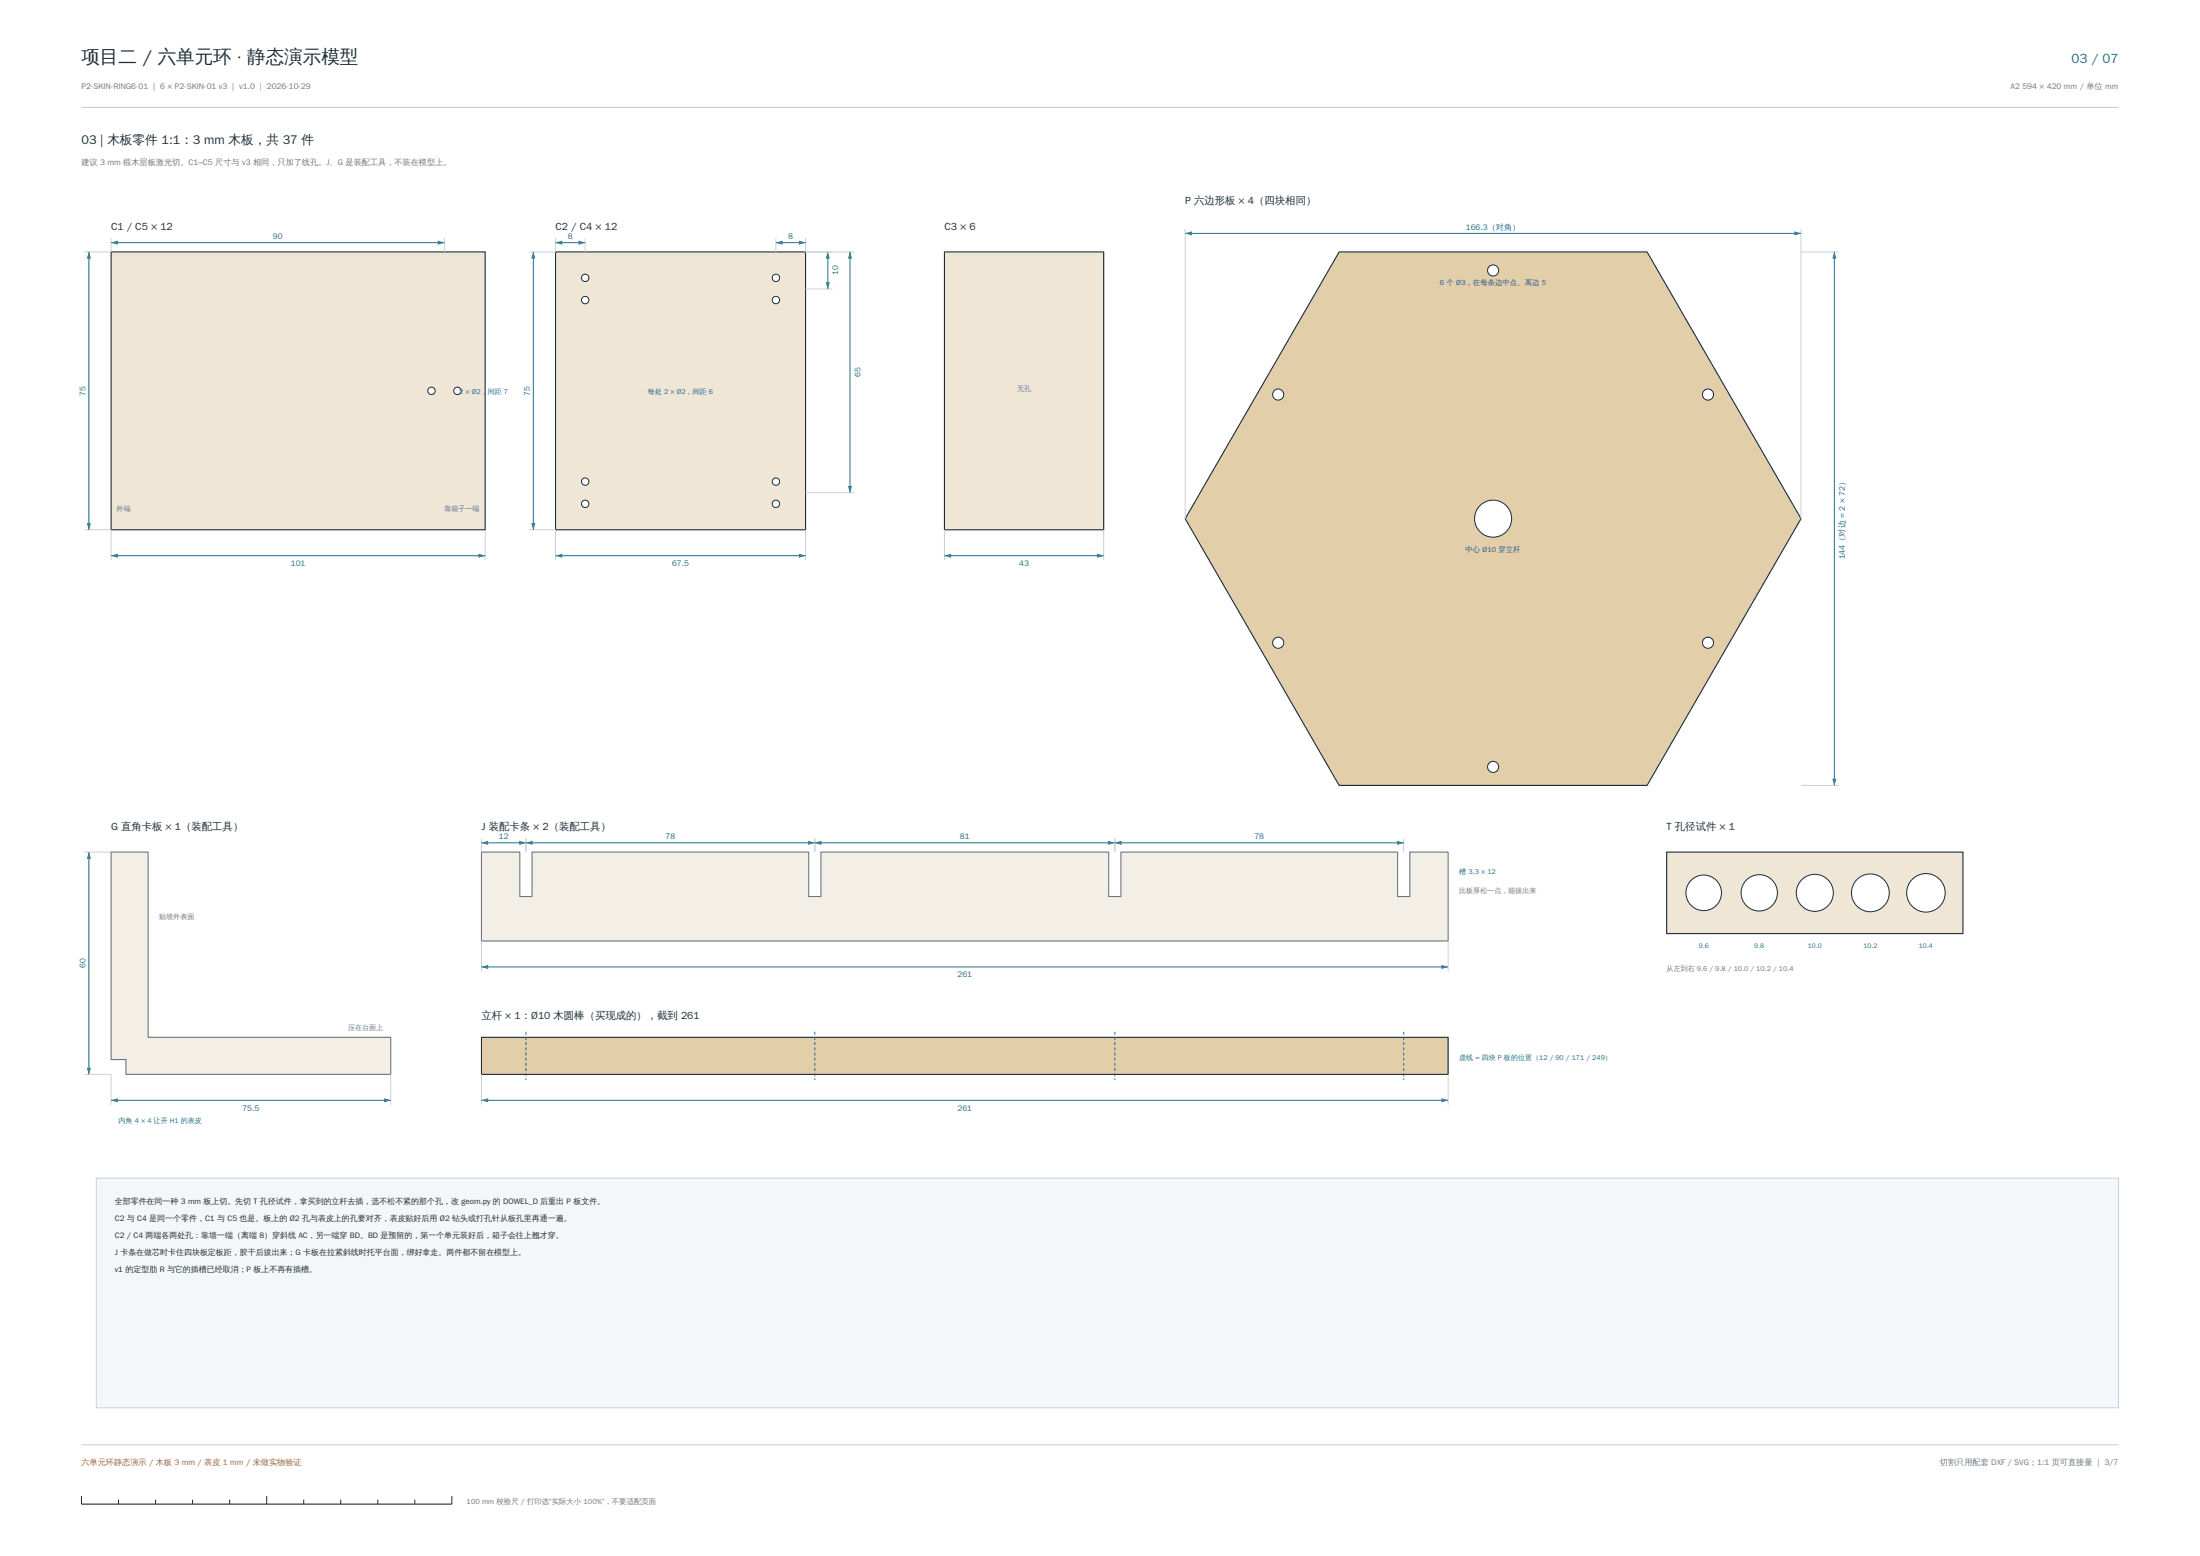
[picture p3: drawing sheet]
<svg xmlns="http://www.w3.org/2000/svg" width="594mm" height="420mm" viewBox="0 0 594 420" stroke-linecap="round" stroke-linejoin="round" font-family="sans-serif">
<path d="M22 29h550M22 390h550" fill="none" stroke="#c9d1d6" stroke-width=".3"/>
<path d="M22 406h100" fill="none" stroke="#1d2b36" stroke-width=".3"/>
<path d="M22 403.8v2.2M32 404.8v1.2M42 404.8v1.2M52 404.8v1.2M62 404.8v1.2M72 403.8v2.2M82 404.8v1.2M92 404.8v1.2M102 404.8v1.2M112 404.8v1.2M122 403.8v2.2" fill="none" stroke="#1d2b36" stroke-width=".27"/>
<path d="M30 68h101v75h-101z" fill-rule="evenodd" fill="#efe6d6" stroke="#1d2b36" stroke-width=".3"/>
<g fill="#fff" stroke="#1d2b36" stroke-width=".27">
<circle cx="116.5" cy="105.5" r="1"/>
<circle cx="123.5" cy="105.5" r="1"/>
</g>
<path d="M30 143v8.2M131 143v8.2" fill="none" stroke="#c9d1d6" stroke-width=".27"/>
<path d="M30 150h101" fill="none" stroke="#1f6f8b" stroke-width=".27"/>
<g fill="#1f6f8b">
<path d="M30 150l1.8-.6v1.1z"/>
<path d="M129.2 149.4l1.8 .6-1.8 .5z"/>
</g>
<path d="M22.8 68h7.2M22.8 143h7.2" fill="none" stroke="#c9d1d6" stroke-width=".27"/>
<path d="M24 68v75" fill="none" stroke="#1f6f8b" stroke-width=".27"/>
<g fill="#1f6f8b">
<path d="M24 68l.6 1.8h-1.1z"/>
<path d="M23.5 141.2h1.1l-.6 1.8z"/>
</g>
<path d="M30 64.3v3.7M120 64.3v3.7" fill="none" stroke="#c9d1d6" stroke-width=".27"/>
<path d="M30 65.5h90" fill="none" stroke="#1f6f8b" stroke-width=".27"/>
<g fill="#1f6f8b">
<path d="M30 65.5l1.8-.6v1.1z"/>
<path d="M118.2 64.9l1.8 .6-1.8 .5z"/>
</g>
<path d="M150 68h67.5v75h-67.5z" fill-rule="evenodd" fill="#efe6d6" stroke="#1d2b36" stroke-width=".3"/>
<g fill="#fff" stroke="#1d2b36" stroke-width=".27">
<circle cx="158" cy="75" r="1"/>
<circle cx="158" cy="81" r="1"/>
<circle cx="158" cy="130" r="1"/>
<circle cx="158" cy="136" r="1"/>
<circle cx="209.5" cy="75" r="1"/>
<circle cx="209.5" cy="81" r="1"/>
<circle cx="209.5" cy="130" r="1"/>
<circle cx="209.5" cy="136" r="1"/>
</g>
<path d="M150 143v8.2M217.5 143v8.2" fill="none" stroke="#c9d1d6" stroke-width=".27"/>
<path d="M150 150h67.5" fill="none" stroke="#1f6f8b" stroke-width=".27"/>
<g fill="#1f6f8b">
<path d="M150 150l1.8-.6v1.1z"/>
<path d="M215.7 149.4l1.8 .6-1.8 .5z"/>
</g>
<path d="M142.8 68h7.2M142.8 143h7.2" fill="none" stroke="#c9d1d6" stroke-width=".27"/>
<path d="M144 68v75" fill="none" stroke="#1f6f8b" stroke-width=".27"/>
<g fill="#1f6f8b">
<path d="M144 68l.6 1.8h-1.1z"/>
<path d="M143.5 141.2h1.1l-.6 1.8z"/>
</g>
<path d="M150 64.3v3.7M158 64.3v3.7" fill="none" stroke="#c9d1d6" stroke-width=".27"/>
<path d="M150 65.5h8" fill="none" stroke="#1f6f8b" stroke-width=".27"/>
<g fill="#1f6f8b">
<path d="M150 65.5l1.8-.6v1.1z"/>
<path d="M156.2 64.9l1.8 .6-1.8 .5z"/>
</g>
<path d="M209.5 64.3v3.7M217.5 64.3v3.7" fill="none" stroke="#c9d1d6" stroke-width=".27"/>
<path d="M209.5 65.5h8" fill="none" stroke="#1f6f8b" stroke-width=".27"/>
<g fill="#1f6f8b">
<path d="M209.5 65.5l1.8-.6v1.1z"/>
<path d="M215.7 64.9l1.8 .6-1.8 .5z"/>
</g>
<path d="M217.5 68h7.2M217.5 78h7.2" fill="none" stroke="#c9d1d6" stroke-width=".27"/>
<path d="M223.5 68v10" fill="none" stroke="#1f6f8b" stroke-width=".27"/>
<g fill="#1f6f8b">
<path d="M223.5 68l.6 1.8h-1.1z"/>
<path d="M223 76.2h1.1l-.6 1.8z"/>
</g>
<path d="M217.5 68h13.2M217.5 133h13.2" fill="none" stroke="#c9d1d6" stroke-width=".27"/>
<path d="M229.5 68v65" fill="none" stroke="#1f6f8b" stroke-width=".27"/>
<g fill="#1f6f8b">
<path d="M229.5 68l.6 1.8h-1.1z"/>
<path d="M229 131.2h1.1l-.6 1.8z"/>
</g>
<path d="M255 68h43v75h-43z" fill-rule="evenodd" fill="#efe6d6" stroke="#1d2b36" stroke-width=".3"/>
<path d="M255 143v8.2M298 143v8.2" fill="none" stroke="#c9d1d6" stroke-width=".27"/>
<path d="M255 150h43" fill="none" stroke="#1f6f8b" stroke-width=".27"/>
<g fill="#1f6f8b">
<path d="M255 150l1.8-.6v1.1z"/>
<path d="M296.2 149.4l1.8 .6-1.8 .5z"/>
</g>
<path d="M361.6 68h83.1l41.6 72-41.6 72h-83.1l-41.6-72z" fill-rule="evenodd" fill="#e2cfa9" stroke="#1d2b36" stroke-width=".3"/>
<g fill="#fff" stroke="#1d2b36" stroke-width=".27">
<circle cx="403.1" cy="140" r="5"/>
<circle cx="461.2" cy="173.5" r="1.5"/>
<circle cx="403.1" cy="207" r="1.5"/>
<circle cx="345.1" cy="173.5" r="1.5"/>
<circle cx="345.1" cy="106.5" r="1.5"/>
<circle cx="403.1" cy="73" r="1.5"/>
<circle cx="461.2" cy="106.5" r="1.5"/>
</g>
<path d="M320 61.8v78.2M486.3 61.8v78.2" fill="none" stroke="#c9d1d6" stroke-width=".27"/>
<path d="M320 63h166.3" fill="none" stroke="#1f6f8b" stroke-width=".27"/>
<g fill="#1f6f8b">
<path d="M320 63l1.8-.6v1.1z"/>
<path d="M484.5 62.4l1.8 .6-1.8 .5z"/>
</g>
<path d="M486.3 68h10.2M486.3 212h10.2" fill="none" stroke="#c9d1d6" stroke-width=".27"/>
<path d="M495.3 68v144" fill="none" stroke="#1f6f8b" stroke-width=".27"/>
<g fill="#1f6f8b">
<path d="M495.3 68l.5 1.8h-1.1z"/>
<path d="M494.7 210.2h1.1l-.5 1.8z"/>
</g>
<path d="M30 230h10v50h65.5v10h-71.5v-4h-4z" fill-rule="evenodd" fill="#f3efe6" stroke="#6b7780" stroke-width=".3"/>
<path d="M30 290v8.2M105.5 290v8.2" fill="none" stroke="#c9d1d6" stroke-width=".27"/>
<path d="M30 297h75.5" fill="none" stroke="#1f6f8b" stroke-width=".27"/>
<g fill="#1f6f8b">
<path d="M30 297l1.8-.6v1.1z"/>
<path d="M103.7 296.4l1.8 .6-1.8 .5z"/>
</g>
<path d="M22.8 230h7.2M22.8 290h7.2" fill="none" stroke="#c9d1d6" stroke-width=".27"/>
<path d="M24 230v60" fill="none" stroke="#1f6f8b" stroke-width=".27"/>
<g fill="#1f6f8b">
<path d="M24 230l.6 1.8h-1.1z"/>
<path d="M23.5 288.2h1.1l-.6 1.8z"/>
</g>
<path d="M130 230h10.4v12h3.3v-12h74.7v12h3.3v-12h77.7v12h3.3v-12h74.7v12h3.3v-12h10.3v24h-261z" fill-rule="evenodd" fill="#f3efe6" stroke="#6b7780" stroke-width=".3"/>
<path d="M130 226.3v3.7M142 226.3v3.7" fill="none" stroke="#c9d1d6" stroke-width=".27"/>
<path d="M130 227.5h12" fill="none" stroke="#1f6f8b" stroke-width=".27"/>
<g fill="#1f6f8b">
<path d="M130 227.5l1.8-.6v1.1z"/>
<path d="M140.2 226.9l1.8 .6-1.8 .5z"/>
</g>
<path d="M142 226.3v3.7M220 226.3v3.7" fill="none" stroke="#c9d1d6" stroke-width=".27"/>
<path d="M142 227.5h78" fill="none" stroke="#1f6f8b" stroke-width=".27"/>
<g fill="#1f6f8b">
<path d="M142 227.5l1.8-.6v1.1z"/>
<path d="M218.2 226.9l1.8 .6-1.8 .5z"/>
</g>
<path d="M220 226.3v3.7M301 226.3v3.7" fill="none" stroke="#c9d1d6" stroke-width=".27"/>
<path d="M220 227.5h81" fill="none" stroke="#1f6f8b" stroke-width=".27"/>
<g fill="#1f6f8b">
<path d="M220 227.5l1.8-.6v1.1z"/>
<path d="M299.2 226.9l1.8 .6-1.8 .5z"/>
</g>
<path d="M301 226.3v3.7M379 226.3v3.7" fill="none" stroke="#c9d1d6" stroke-width=".27"/>
<path d="M301 227.5h78" fill="none" stroke="#1f6f8b" stroke-width=".27"/>
<g fill="#1f6f8b">
<path d="M301 227.5l1.8-.6v1.1z"/>
<path d="M377.2 226.9l1.8 .6-1.8 .5z"/>
</g>
<path d="M130 254v8.2M391 254v8.2" fill="none" stroke="#c9d1d6" stroke-width=".27"/>
<path d="M130 261h261" fill="none" stroke="#1f6f8b" stroke-width=".27"/>
<g fill="#1f6f8b">
<path d="M130 261l1.8-.6v1.1z"/>
<path d="M389.2 260.4l1.8 .6-1.8 .5z"/>
</g>
<path d="M450 230h80v22h-80z" fill-rule="evenodd" fill="#efe6d6" stroke="#1d2b36" stroke-width=".3"/>
<g fill="#fff" stroke="#1d2b36" stroke-width=".27">
<circle cx="460" cy="241" r="4.8"/>
<circle cx="475" cy="241" r="4.9"/>
<circle cx="490" cy="241" r="5"/>
<circle cx="505" cy="241" r="5.1"/>
<circle cx="520" cy="241" r="5.2"/>
</g>
<path d="M130 280h261v10h-261z" fill-rule="evenodd" fill="#e2cfa9" stroke="#1d2b36" stroke-width=".3"/>
<path d="M130 290v8.2M391 290v8.2" fill="none" stroke="#c9d1d6" stroke-width=".27"/>
<path d="M130 297h261" fill="none" stroke="#1f6f8b" stroke-width=".27"/>
<g fill="#1f6f8b">
<path d="M130 297l1.8-.6v1.1z"/>
<path d="M389.2 296.4l1.8 .6-1.8 .5z"/>
</g>
<path d="M142 278.5v13M220 278.5v13M301 278.5v13M379 278.5v13" fill="none" stroke="#1f6f8b" stroke-width=".27" stroke-dasharray=".8 .6" stroke-linecap="butt"/>
<path d="M26 318h546v62h-546z" fill-rule="evenodd" fill="#f4f7f9" stroke="#c9d1d6" stroke-width=".27"/>
<text font-size="5" fill="#1d2b36" x="22" y="17">项目二 / 六单元环 · 静态演示模型</text>
<text font-size="3.6" fill="#1f6f8b" x="559.3" y="17">03 / 07</text>
<text font-size="3.4" fill="#1d2b36" x="22" y="39">03 | 木板零件 1:1：3 mm 木板，共 37 件</text>
<g font-size="2.8" fill="#1d2b36">
<text x="320" y="55">P 六边形板 × 4（四块相同）</text>
<text x="30" y="62">C1 / C5 × 12</text>
<text x="150" y="62">C2 / C4 × 12</text>
<text x="255" y="62">C3 × 6</text>
<text x="30" y="224">G 直角卡板 × 1（装配工具）</text>
<text x="130" y="224">J 装配卡条 × 2（装配工具）</text>
<text x="450" y="224">T 孔径试件 × 1</text>
<text x="130" y="275">立杆 × 1：Ø10 木圆棒（买现成的），截到 261</text>
</g>
<g font-size="2.2" fill="#6b7780">
<text x="22" y="24">P2-SKIN-RING6-01 | 6 × P2-SKIN-01 v3 | v1.0 | 2026-10-29</text>
<text x="542.8" y="24">A2 594 × 420 mm / 单位 mm</text>
<text x="22" y="44.5">建议 3 mm 椴木层板激光切。C1–C5 尺寸与 v3 相同，只加了线孔。J、G 是装配工具，不装在模型上。</text>
<text x="523.8" y="395.5">切割只用配套 DXF / SVG；1:1 页可直接量 | 3/7</text>
</g>
<g font-size="2.2" fill="#1f6f8b">
<text x="73.7" y="64.6">90</text>
<text x="153.3" y="64.6">8</text>
<text x="212.8" y="64.6">8</text>
<text x="395.8" y="62.1">166.3（对角）</text>
<text x="226.3" y="74.3" transform="rotate(-90 226.3 74.3)">10</text>
<text x="232.3" y="101.8" transform="rotate(-90 232.3 101.8)">65</text>
<text x="23.1" y="106.8" transform="rotate(-90 23.1 106.8)">75</text>
<text x="143.1" y="106.8" transform="rotate(-90 143.1 106.8)">75</text>
<text x="78.5" y="152.8">101</text>
<text x="181.4" y="152.8">67.5</text>
<text x="275.2" y="152.8">43</text>
<text x="498.1" y="151" transform="rotate(-90 498.1 151)">144（对边 = 2 × 72）</text>
<text x="134.7" y="226.6">12</text>
<text x="179.7" y="226.6">78</text>
<text x="259.2" y="226.6">81</text>
<text x="338.7" y="226.6">78</text>
<text x="23.1" y="261.3" transform="rotate(-90 23.1 261.3)">60</text>
<text x="258.5" y="263.8">261</text>
<text x="65.4" y="299.8">75.5</text>
<text x="258.5" y="299.8">261</text>
</g>
<g font-size="2.2" fill="#1d2b36">
<text x="31" y="325">全部零件在同一种 3 mm 板上切。先切 T 孔径试件，拿买到的立杆去插，选不松不紧的那个孔，改 geom.py 的 DOWEL_D 后重出 P 板文件。</text>
<text x="31" y="329.6">C2 与 C4 是同一个零件，C1 与 C5 也是。板上的 Ø2 孔与表皮上的孔要对齐，表皮贴好后用 Ø2 钻头或打孔针从板孔里再通一遍。</text>
<text x="31" y="334.2">C2 / C4 两端各两处孔：靠墙一端（离端 8）穿斜线 AC，另一端穿 BD。BD 是预留的，第一个单元装好后，箱子会往上翘才穿。</text>
<text x="31" y="338.8">J 卡条在做芯时卡住四块板定板距，胶干后拔出来；G 卡板在拉紧斜线时托平台面，绑好拿走。两件都不留在模型上。</text>
<text x="31" y="343.4">v1 的定型肋 R 与它的插槽已经取消；P 板上不再有插槽。</text>
</g>
<text font-size="2.2" fill="#b8392b" x="22" y="395.5">六单元环静态演示 / 木板 3 mm / 表皮 1 mm / 未做实物验证</text>
<g font-size="2" fill="#1f6f8b">
<text x="388.8" y="77">6 个 Ø3，在每条边中点、离边 5</text>
<text x="395.7" y="149">中心 Ø10 穿立杆</text>
</g>
<text font-size="2" fill="#6b7780" x="126" y="406">100 mm 校验尺 / 打印选“实际大小 100%”，不要适配页面</text>
<g font-size="1.9" fill="#1f6f8b">
<text x="124" y="106.3">2 × Ø2，间距 7</text>
<text x="175" y="106.3">每处 2 × Ø2，间距 6</text>
<text x="394" y="236">槽 3.3 × 12</text>
<text x="394" y="286">虚线 = 四块 P 板的位置（12 / 90 / 171 / 249）</text>
<text x="32" y="303">内角 4 × 4 让开 H1 的表皮</text>
</g>
<g font-size="1.9" fill="#6b7780">
<text x="274.6" y="105.5">无孔</text>
<text x="31.5" y="138">外端</text>
<text x="120" y="138">靠箱子一端</text>
<text x="394" y="241">比板厚松一点，能拔出来</text>
<text x="43" y="248">贴墙外表面</text>
<text x="450" y="262">从左到右 9.6 / 9.8 / 10.0 / 10.2 / 10.4</text>
<text x="94" y="278">压在台面上</text>
</g>
<g font-size="1.8" fill="#1f6f8b">
<text x="458.7" y="256">9.6</text>
<text x="473.7" y="256">9.8</text>
<text x="488.1" y="256">10.0</text>
<text x="503.1" y="256">10.2</text>
<text x="518.1" y="256">10.4</text>
</g>
</svg>
